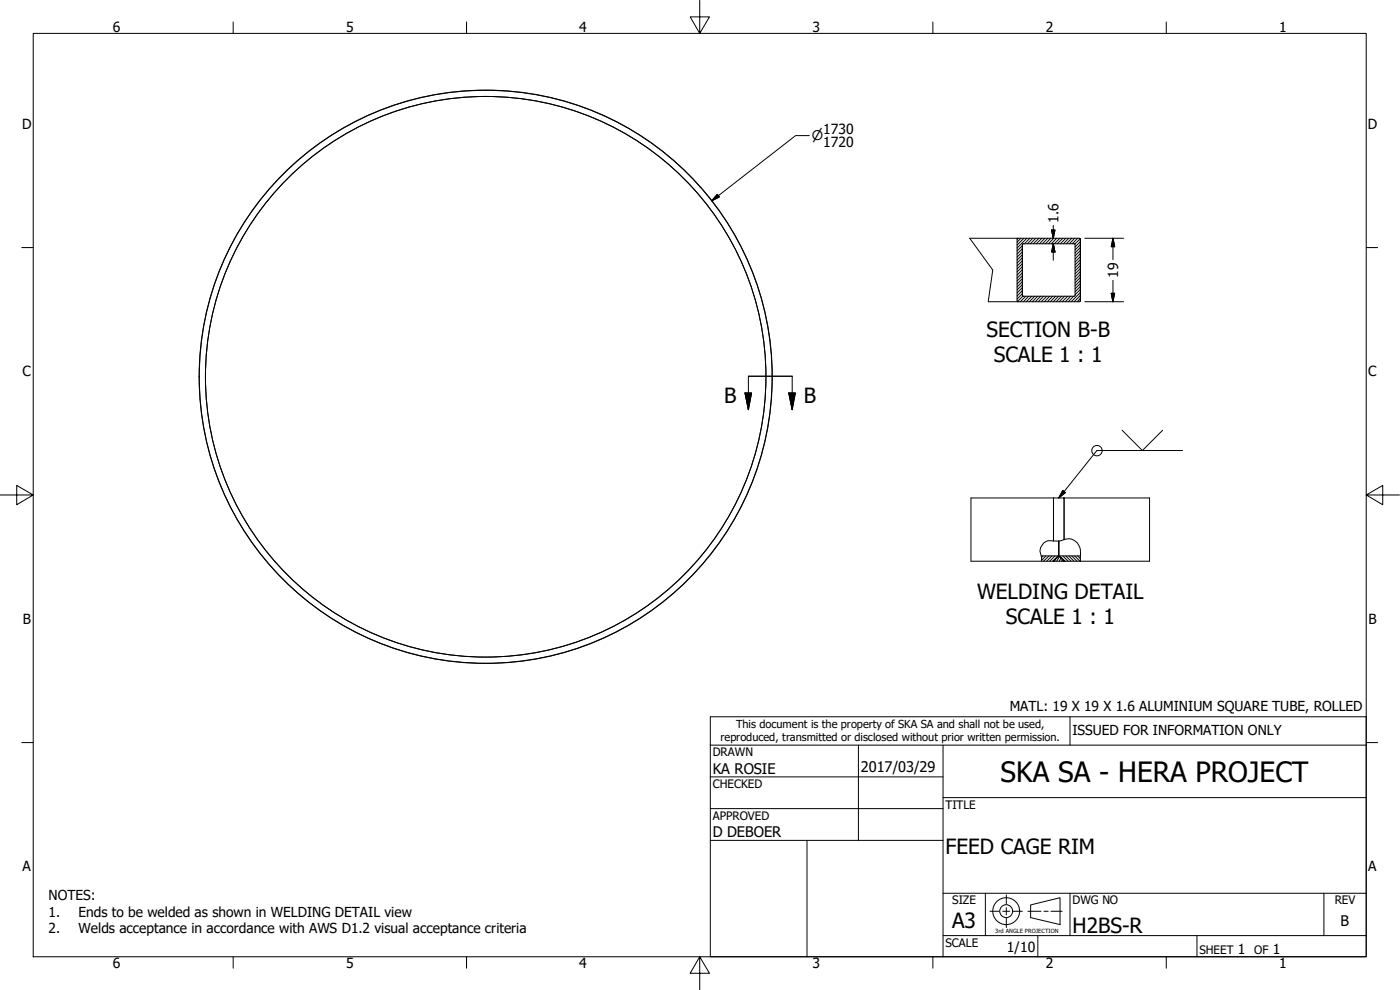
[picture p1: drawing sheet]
<svg xmlns="http://www.w3.org/2000/svg" width="420mm" height="297mm" viewBox="0 0 420 297" stroke-linecap="round" stroke-linejoin="round" font-family="sans-serif">
<!-- layer: Visible (ANSI) -->
<g fill="none" stroke="#000" stroke-width=".3">
<path d="M291 71.5h33l.2 .2v18.6M305.5 71.5l-.3 .2v18.6l.3 .2M306.8 73.4v15.2l.3 .3M307.1 73.1h15.3l.2 .3v15.4l-15.5 .1M307.1 73.1l-.3 .3M307.1 73.1l-.2 .3M324 71.6l.2 .2M306.9 88.7l.2 .2M324.2 90.3l-.2 .2M324.2 90.3l-.2 .2h-27.4M59.8 113a86 86 0 0 1 127.3-75.3 86 86 0 0 1 5 147.9 86 86 0 0 1-132.1-66.7l-.2-5.9M291.4 149.4l24.8 .1"/>
<path d="M316.2 149.5v12.8M319.3 149.4l-3.1 .1M319.3 149.4h25.7M319.3 149.4v12.5M312.5 166.8h5.3l-1.6 1.6h-24.8M316.2 162.3a3.3 3.3 0 0 0-3.5 1.3 3.3 3.3 0 0 0-.1 3.6l-.1 1.2M316.2 168.4l1.6-1.6 1.5 1.6zM317.8 162.4v4.4M319.3 161.9a3.8 3.8 0 0 1 5 4.4l-.1 2.1M319.3 161.9l-1.7 .5-1.4-.1M324.3 166.8h-6.5l1.5 1.6h25.7"/>
</g>
<!-- layer: Visible Narrow (ANSI) -->
<path d="M59.8 113a86 86 0 0 1 127.3-75.3 86 86 0 0 1 4.9 147.8 86 86 0 0 1-132-66.6l-.2-5.9M61.7 113a84.1 84.1 0 0 1 124.5-73.7 84.1 84.1 0 0 1 4.9 144.7 84.1 84.1 0 0 1-129.2-65.2l-.2-5.8M291.4 149.4v19M345 149.4v19" fill="none" stroke="#000" stroke-width=".3"/>
<!-- layer: Break Line (ANSI) -->
<path d="M291 71.5l6.9 9.5-1.3 9.5" fill="none" stroke="#000" stroke-width=".3"/>
<!-- layer: Section Line (ANSI) -->
<path d="M223.6 117.9h2l-1 5zM236.7 117.9h2l-1 5zM224.6 122.9v-10h13.1v10" fill="none" stroke="#000" stroke-width=".3"/>
<path d="M223.6 117.9l1 5zM223.6 117.9h2l-1 5zM236.7 117.9l1 5zM236.7 117.9h2l-1 5z" fill="#000" stroke="#000" stroke-width=".3"/>
<!-- layer: Border (ANSI) -->
<g fill="none" stroke="#000" stroke-width=".3">
<path d="M10 10h400v277.1h-400zM70 6.6v3.4M140 6.6v3.4M210 0v10l-2.9-4.9h5.8l-2.9 4.9M280 6.6v3.4M350 6.6v3.4M6.5 74.3h3.5M410 74.3h3.4M0 148.5h10l-5-2.8v5.7l5-2.9M410 148.5l5 2.9v-5.7l-5 2.8h10M6.5 222.8h3.5M410 222.8h3.4"/>
<path d="M70 287.1v3.4M140 287.1v3.4M210 287.1l2.9 4.9h-5.8l2.9-4.9v9.9M280 287.1v3.4M350 287.1v3.4"/>
</g>
<!-- layer: Title (ANSI) -->
<g fill="none" stroke="#000" stroke-width=".3">
<path d="M213.2 215.1h196.8v72h-196.8zM321.1 215.1v8.5M213.2 233.1h69.8M213.2 223.6h196.8M257.6 223.6v28.5M283 239.3h127M283 223.6v63.5M213.2 242.6h69.8M213.2 252.1h69.8M242.2 252.1v35M283 268h127M295.7 268v12.7"/>
<path d="M321.1 268v12.7M397.3 268v12.7M283 280.7h127M311.5 280.7v6.4M359.2 280.7v6.4"/>
</g>
<!-- layer: Hatch (ANSI) -->
<g fill="none" stroke="#000" stroke-width=".3">
<path d="M305.4 71.5l-.2 .2M306.4 71.5l-1.2 1.1M306.8 80l-1.6 1.6M306.8 79.1l-1.6 1.6M306.8 78.2l-1.6 1.6M306.8 77.3l-1.6 1.6M306.8 76.4l-1.6 1.6M306.8 75.6l-1.6 1.5M306.8 74.6l-1.6 1.6M306.8 73.7l-1.6 1.6M307.3 71.5l-2.1 2M308.2 71.5l-3 2.9"/>
<path d="M309.1 71.5l-1.6 1.6M309.9 71.5l-1.5 1.6M310.8 71.5l-1.6 1.6M311.8 71.5l-1.7 1.6M312.7 71.5l-1.7 1.6M313.6 71.5l-1.6 1.6M314.5 71.5l-1.6 1.6M315.3 71.5l-1.5 1.6M316.2 71.5l-1.6 1.6M317.1 71.5l-1.6 1.6M318.1 71.5l-1.7 1.6M319 71.5l-1.7 1.6"/>
<path d="M319.8 71.5l-1.5 1.6M320.7 71.5l-1.5 1.6M321.6 71.5l-1.6 1.6M322.5 71.5l-1.6 1.6M323.4 71.5l-1.6 1.6M324.2 79.7l-1.6 1.6M324.2 78.8l-1.6 1.6M324.2 77.9l-1.6 1.6M324.2 77l-1.6 1.6M324.2 76.1l-1.6 1.6M324.2 75.2l-1.6 1.6M324.2 74.3l-1.6 1.6"/>
<path d="M324.2 73.4l-1.6 1.6M324.2 72.5l-1.6 1.6M324.2 71.6l-1.6 1.6M306.8 88.1l-1.6 1.6M306.8 87.2l-1.6 1.6M306.8 86.3l-1.6 1.6M306.8 85.4l-1.6 1.6M306.8 84.5l-1.6 1.6M306.8 83.6l-1.6 1.6M306.8 82.7l-1.6 1.6M306.8 81.8l-1.6 1.6M306.8 80.9l-1.6 1.6"/>
<path d="M307 88.9l-1.6 1.6M307.8 88.9l-1.6 1.6M308.7 88.9l-1.6 1.6M309.6 88.9l-1.6 1.6M310.5 88.9l-1.6 1.6M311.4 88.9l-1.6 1.6M312.3 88.9l-1.6 1.6M313.2 88.9l-1.6 1.6M314.1 88.9l-1.6 1.6M315 88.9l-1.6 1.6M315.9 88.9l-1.6 1.6M316.8 88.9l-1.6 1.6"/>
<path d="M317.7 88.9l-1.6 1.6M318.6 88.9l-1.6 1.6M319.5 88.9l-1.6 1.6M320.4 88.9l-1.6 1.6M321.3 88.9l-1.6 1.6M322.2 88.9l-1.6 1.6M324.2 89.5l-.9 1M324.2 88.6l-1.8 1.9M324.2 87.7l-2.7 2.8M324.2 86.9l-1.6 1.5M324.2 86l-1.6 1.6M324.2 85.1l-1.6 1.6"/>
<path d="M324.2 84.2l-1.6 1.6M324.2 83.2l-1.6 1.7M324.2 82.3l-1.6 1.7M324.2 81.5l-1.6 1.5M324.2 80.6l-1.6 1.6M313 166.8l-.4 .4M313.9 166.8l-1.3 1.3M314.8 166.8l-1.6 1.6M315.7 166.8l-1.6 1.6M316.6 166.8l-1.6 1.6M316.7 167.9l-.3 .5M317.5 166.8l-1.6 1.6"/>
<path d="M317.9 167l-.8 1.4M318 166.8l1.7 1.6M318.4 167.4l-.5 1M318.9 167.9l-.3 .5M319 166.8l1.5 1.6M319.3 168.4h.1M319.8 166.8l1.6 1.6M320.7 166.8l1.6 1.6M321.6 166.8l1.6 1.6M322.5 166.8l1.6 1.6M323.4 166.8l.8 .8"/>
</g>
<!-- layer: Sketch Geometry (ANSI) -->
<g fill="none" stroke="#000" stroke-width=".3">
<path d="M297.1 273.4h2.7M300.9 273.4h2.1M302 268.5v2.8M302 272.3v2.2M302 275.5v2.8M304.1 273.4h2.7M308.5 273.4h3.9M309.3 271.5l8.8-2.1v8l-8.8-2.1zM313.3 273.4h1.3M315.4 273.4h3.4"/>
<circle cx="302" cy="273.4" r="4"/>
<circle cx="302" cy="273.4" r="1.94"/>
</g>
<!-- layer: Dimension (ANSI) -->
<path d="M215.3 58.3l.6 .8-2.3 1.1zM242.9 40.7h-4.1l-25.2 19.5M315.6 69h1l-.5 2.5zM316.1 73.1l.5 2.5h-1zM316.1 67.6v3.9M316.1 73.1v5M325.6 71.5h11.6M334 71.5l.5 2.5h-1zM334 71.5v6.4M325.6 90.5h11.6M333.5 88h1l-.5 2.5zM334 84.1v6.4" fill="none" stroke="#000" stroke-width=".3"/>
<path d="M215.3 58.3l-1.7 1.9zM215.3 58.3l.6 .8-2.3 1.1zM315.6 69l.5 2.5zM315.6 69h1l-.5 2.5zM316.1 73.1l.5 2.5zM316.1 73.1l.5 2.5h-1zM334 71.5l.5 2.5zM334 71.5l.5 2.5h-1zM333.5 88l.5 2.5zM333.5 88h1l-.5 2.5z" fill="#000" stroke="#000" stroke-width=".3"/>
<!-- layer: Symbol (ANSI) -->
<g fill="none" stroke="#000" stroke-width=".3">
<path d="M336.7 129.1l6.1 6.1 6.1-6.1M354.9 135.2h-25.7l-11.4 14.2M319 147.2l.7 .6-1.9 1.6z"/>
<circle cx="329.2" cy="135.2" r="1.56"/>
</g>
<path d="M319 147.2l-1.2 2.2zM319 147.2l.7 .6-1.9 1.6z" fill="#000" stroke="#000" stroke-width=".3"/>
<text font-size="8.4" x="300.3" y="234.5">SKA SA - HERA PROJECT</text>
<g font-size="6.3">
<text x="296" y="101.1">SECTION B-B</text>
<text x="298.3" y="108.6">SCALE 1 : 1</text>
<text x="217.4" y="121">B</text>
<text x="241.2" y="121">B</text>
<text x="293.2" y="179.7">WELDING DETAIL</text>
<text x="301.9" y="187.2">SCALE 1 : 1</text>
<text x="283.8" y="256.1">FEED CAGE RIM</text>
<text x="285.8" y="278.6">A3</text>
<text x="321.9" y="279.8">H2BS-R</text>
</g>
<g font-size="4.4">
<text x="213.9" y="232.2">KA ROSIE</text>
<text x="258.4" y="231.6">2017/03/29</text>
<text x="213.9" y="251.3">D DEBOER</text>
<text x="402.3" y="277.9">B</text>
</g>
<g font-size="4.2">
<text x="33.8" y="9.6">6</text>
<text x="103.9" y="9.6">5</text>
<text x="173.9" y="9.6">4</text>
<text x="243.8" y="9.6">3</text>
<text x="313.9" y="9.6">2</text>
<text x="383.9" y="9.6">1</text>
<text x="6.7" y="38.7">D</text>
<text x="247.1" y="40.2">1730</text>
<text x="410.5" y="38.7">D</text>
<text x="247.1" y="44.2">1720</text>
<text x="317.6" y="66.8" transform="rotate(-90 317.6 66.8)">1.6</text>
<text x="335.5" y="83.3" transform="rotate(-90 335.5 83.3)">19</text>
<text x="6.8" y="113">C</text>
<text x="410.7" y="113">C</text>
<text x="6.9" y="187.2">B</text>
<text x="410.7" y="187.2">B</text>
<text x="6.8" y="261.4">A</text>
<text x="410.7" y="261.4">A</text>
<text x="302.2" y="285.6">1/10</text>
<text x="371.5" y="286.2">1</text>
<text x="382" y="286.2">1</text>
<text x="33.8" y="290.5">6</text>
<text x="103.9" y="290.5">5</text>
<text x="173.9" y="290.5">4</text>
<text x="243.8" y="290.5">3</text>
<text x="313.9" y="290.5">2</text>
<text x="383.9" y="290.5">1</text>
</g>
<g font-size="4.1">
<text x="303" y="213.5">MATL: 19 X 19 X 1.6 ALUMINIUM SQUARE TUBE, ROLLED</text>
<text x="321.9" y="220.5">ISSUED FOR INFORMATION ONLY</text>
<text x="14.5" y="270.2">NOTES:</text>
<text x="14.5" y="275.1">1.</text>
<text x="23.6" y="275.1">Ends to be welded as shown in WELDING DETAIL view</text>
<text x="14.5" y="280.1">2.</text>
<text x="23.6" y="280.1">Welds acceptance in accordance with AWS D1.2 visual acceptance criteria</text>
</g>
<text font-size="4" x="243.6" y="42.1">⌀</text>
<g font-size="3.5">
<text x="213.9" y="226.9">DRAWN</text>
<text x="213.9" y="236.4">CHECKED</text>
<text x="213.9" y="245.9">APPROVED</text>
<text x="283.8" y="242.6">TITLE</text>
<text x="285.8" y="271.3">SIZE</text>
<text x="321.9" y="271.3">DWG NO</text>
<text x="400.6" y="271.3">REV</text>
<text x="283.8" y="284">SCALE</text>
<text x="360" y="286.2">SHEET</text>
<text x="376.4" y="286.2">OF</text>
</g>
<g font-size="3.3">
<text x="220.9" y="218.4">This document is the property of SKA SA and shall not be used,</text>
<text x="216.3" y="222.4">reproduced, transmitted or disclosed without prior written permission.</text>
</g>
<text font-size="1.7" x="298.7" y="279.8">3rd ANGLE PROJECTION</text>
</svg>
